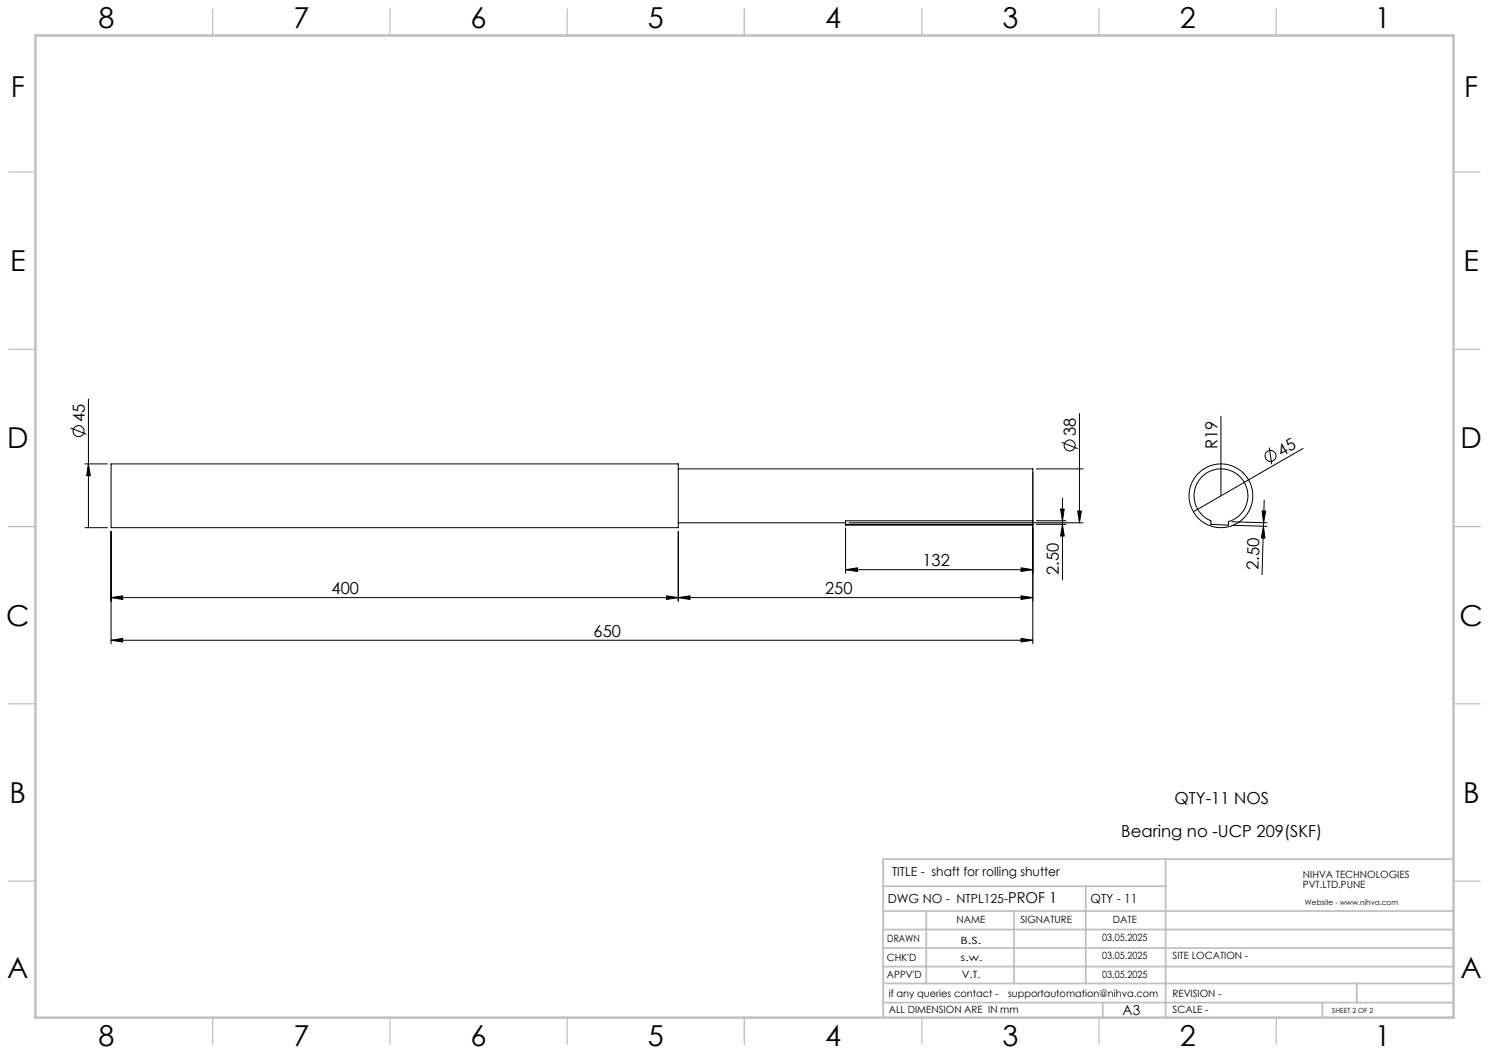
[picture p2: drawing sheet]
<svg xmlns="http://www.w3.org/2000/svg" width="420mm" height="297mm" viewBox="0 0 420 297" stroke-linecap="round" stroke-linejoin="round" font-family="sans-serif">
<g fill="none" stroke="#000" stroke-width=".28">
<path d="M24.9 112.6v36.2M304.5 116.6v30.9M344.4 117.4v22.4M19.9 120.7l4.5 1.8M24 130.8h6.3M24.9 130.8l.6 3.4h-1.1zM31.3 130.8h160v18h-160zM191.3 132.3h100v14.6h-52.8v1.2h52.8M291.3 133.2v48.4M292.3 132.3h13.2M299.5 124.8l4.5 1.7M338.7 134.8a7.6 7.6 0 0 1 12.1 1 7.6 7.6 0 0 1-4.3 11.3v1l-5-.2 .1-1a7.6 7.6 0 0 1-2.9-12.1z"/>
<path d="M358 126.2l.7 4.7M367.6 126.5l-31 17.9M24 148.8h6.3M31.3 149.9v31.7M191.3 149.9v19.7M191.3 147.5h47.2M238.5 148.9v12.8M238.5 147.9h52.8M239.5 147.5h66M292.3 147.9h8.4M292.3 146.9h8.4M299.2 143.6h1l-.5 3.3z"/>
<path d="M299.7 140.5v23M299.7 147.9l.5 3.3h-1zM304 144.1h1l-.5 3.4zM347.5 148.2l9.9 .2M347.5 147.2l9.9 .3M356 144.1h1l-.6 3.3zM356.4 148.4l-.4 13.7M356.4 148.4l.4 3.4-1-.1zM356.4 147.4v1M356.6 141.1l-.2 6.3M31.3 168.6l3.3-.5v1zM188 168.1l3.3 .5-3.3 .5z"/>
<path d="M191.3 168.6l3.3-.5v1zM238.5 160.7l3.3-.5v1zM238.5 160.7h52.8M288 160.2l3.3 .5-3.3 .5zM288 168.1l3.3 .5-3.3 .5zM291.3 168.6h-260M31.3 180.6l3.3-.5v1zM31.3 180.6h260M288 180.1l3.3 .5-3.3 .5z"/>
<circle cx="22.2" cy="121.6" r="1.56"/>
<circle cx="301.7" cy="125.7" r="1.55"/>
<circle cx="344.4" cy="139.8" r="9"/>
<circle cx="358.4" cy="128.6" r="1.56"/>
</g>
<g fill="none" stroke="#c0c0c0" stroke-width=".35">
<path d="M60 2.5v7.5M110 2.5v7.5M160 2.5v7.5M210 2.5v7.5M260 2.5v7.5M310 2.5v7.5M360 2.5v7.5M2.5 48.5h7.5M410 48.5h7.5M2.5 98.5h7.5M410 98.5h7.5M2.5 148.5h7.5"/>
<path d="M410 148.5h7.5M2.5 198.5h7.5M410 198.5h7.5M2.5 248.5h7.5M410 248.5h7.5M60 287v7.5M110 287v7.5M160 287v7.5M210 287v7.5M260 287v7.5M310 287v7.5M360 287v7.5"/>
</g>
<g fill="none" stroke="#c0c0c0" stroke-width=".5">
<path d="M249.1 257h160.9M249.1 250h79.7M261.3 257v20.4M286 257v20.4M306.2 250v27.4M328.8 242.3v44.7M410 242.3h-160.9v44.7M249.1 272.6h160.9M249.1 267.4h160.9M249.1 262.2h160.9M249.1 277.4h160.9M382.7 277.4v5.4"/>
<path d="M249.1 282.8h160.9M311 282.8v4.2M373 282.8v4.2"/>
</g>
<path d="M10 10h400v277h-400z" fill="none" stroke="#c0c0c0" stroke-width=".7"/>
<g fill="#000">
<path d="M24.9 130.8l.6 3.4h-1.1z"/>
<path d="M299.7 147.9l.5 3.3h-1zM299.2 143.6h1l-.5 3.3zM304 144.1h1l-.5 3.4z"/>
<path d="M356.4 148.4l.4 3.4-1-.1zM356 144.1h1l-.6 3.3z"/>
<path d="M238.5 160.7l3.3-.5v1zM288 160.2l3.3 .5-3.3 .5zM31.3 168.6l3.3-.5v1zM188 168.1l3.3 .5-3.3 .5zM31.3 180.6l3.3-.5v1zM288 180.1l3.3 .5-3.3 .5z"/>
<path d="M288 168.1l3.3 .5-3.3 .5zM191.3 168.6l3.3-.5v1z"/>
</g>
<g font-size="8.1">
<text x="27.8" y="8">8</text>
<text x="82.8" y="8">7</text>
<text x="132.8" y="8">6</text>
<text x="182.8" y="8">5</text>
<text x="232.8" y="8">4</text>
<text x="282.8" y="8">3</text>
<text x="332.8" y="8">2</text>
<text x="387.8" y="8">1</text>
<text x="3" y="27.2">F</text>
<text x="413" y="27.2">F</text>
<text x="2.8" y="76.5">E</text>
<text x="412.8" y="76.5">E</text>
<text x="2" y="126.5">D</text>
<text x="412" y="126.5">D</text>
<text x="1.7" y="176.5">C</text>
<text x="411.7" y="176.5">C</text>
<text x="2.7" y="226.5">B</text>
<text x="412.7" y="226.5">B</text>
<text x="2" y="275.7">A</text>
<text x="412" y="275.7">A</text>
<text x="27.8" y="295">8</text>
<text x="82.8" y="295">7</text>
<text x="132.8" y="295">6</text>
<text x="182.8" y="295">5</text>
<text x="232.8" y="295">4</text>
<text x="282.8" y="295">3</text>
<text x="332.8" y="295">2</text>
<text x="387.8" y="295">1</text>
</g>
<g font-size="4.7">
<text x="23.9" y="119" transform="rotate(-90 23.9 119)">45</text>
<text x="303.4" y="123.1" transform="rotate(-90 303.4 123.1)">38</text>
<text x="343.4" y="126.7" transform="rotate(-90 343.4 126.7)">R19</text>
<text x="361.5" y="128.8" transform="rotate(-30 361.5 128.8)">45</text>
<text x="260.2" y="159.6">132</text>
<text x="355" y="160.8" transform="rotate(-88 355 160.8)">2.50</text>
<text x="93.5" y="167.5">400</text>
<text x="232.7" y="167.5">250</text>
<text x="298.7" y="162.2" transform="rotate(-90 298.7 162.2)">2.50</text>
<text x="167.4" y="179.5">650</text>
<text x="331.3" y="226.9">QTY-11 NOS</text>
<text x="316.3" y="236">Bearing no -UCP 209(SKF)</text>
</g>
<text font-size="4.2" x="284.4" y="254.7">PROF 1</text>
<text font-size="3.9" x="316.7" y="286.4">A3</text>
<g font-size="3.5">
<text x="251.6" y="247">TITLE - shaft for rolling shutter</text>
<text x="250.4" y="254.8">DWG NO - NTPL125-</text>
<text x="307.6" y="254.8">QTY - 11</text>
</g>
<g font-size="2.8">
<text x="367.5" y="247.7">NIHVA TECHNOLOGIES</text>
<text x="367.5" y="250.5">PVT.LTD.PUNE</text>
<text x="269.8" y="260.4">NAME</text>
<text x="287.8" y="260.4">SIGNATURE</text>
<text x="313.9" y="260.5">DATE</text>
<text x="250.3" y="265.7">DRAWN</text>
<text x="270.9" y="266.1">B.S.</text>
<text x="310.9" y="265.5">03.05.2025</text>
<text x="250.2" y="271.1">CHK'D</text>
<text x="250.2" y="275.8">APPV'D</text>
<text x="270.9" y="271.1">s.w.</text>
<text x="271.3" y="275.8">V.T.</text>
<text x="310.9" y="270.6">03.05.2025</text>
<text x="310.9" y="275.8">03.05.2025</text>
<text x="330.7" y="270.6">SITE LOCATION -</text>
<text x="250.7" y="281.1">if any queries contact -</text>
<text x="284.3" y="281.1">supportautomation@nihva.com</text>
<text x="330.7" y="281.1">REVISION -</text>
<text x="250.7" y="285.6">ALL DIMENSION ARE IN mm</text>
<text x="330.7" y="285.6">SCALE -</text>
</g>
<text font-size="2.1" x="368.1" y="255.1">Website - www.nihva.com</text>
<text font-size="2" x="375.7" y="285.6">SHEET 2 OF 2</text>
</svg>
